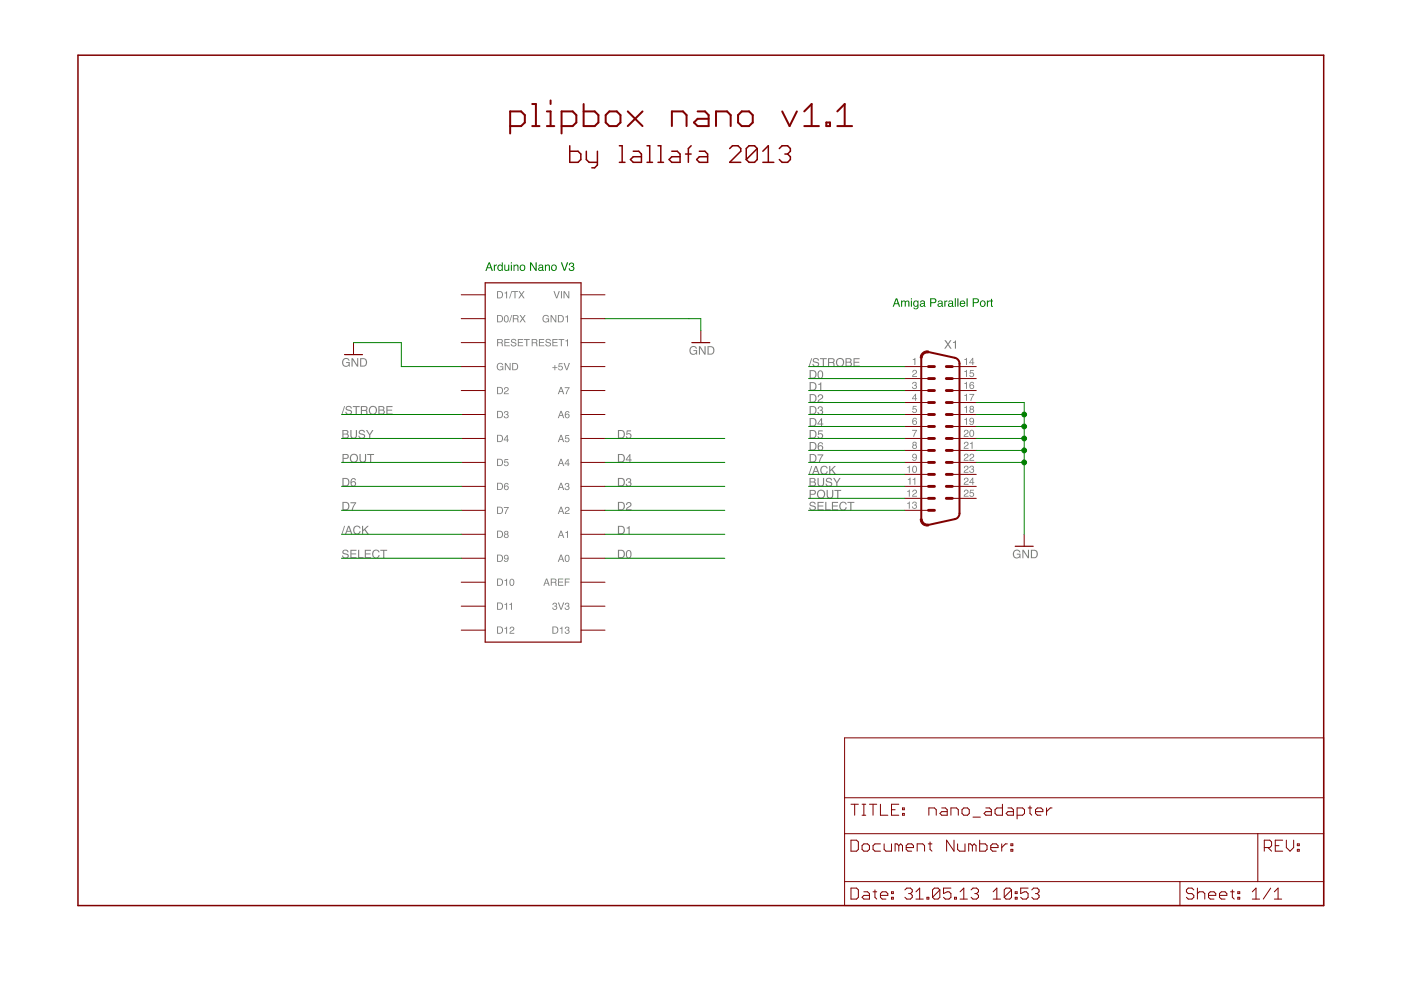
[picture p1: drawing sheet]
<?xml version="1.0" encoding="utf-8"?>
<!DOCTYPE eagle SYSTEM "eagle.dtd">
<eagle version="6.4">
<drawing>
<settings>
<setting alwaysvectorfont="no"/>
<setting verticaltext="up"/>
</settings>
<grid distance="0.1" unitdist="inch" unit="inch" style="lines" multiple="1" display="no" altdistance="0.01" altunitdist="inch" altunit="inch"/>
<schematic xreflabel="%F%N/%S.%C%R" xrefpart="/%S.%C%R">
<libraries>
<library name="supply1">
<symbols>
<symbol name="GND">
<wire x1="-1.905" y1="0" x2="1.905" y2="0" width="0.254" layer="94"/>
<text x="-2.54" y="-2.54" size="1.778" layer="96">&gt;VALUE</text>
<pin name="GND" x="0" y="2.54" visible="off" length="short" direction="sup" rot="R270"/>
</symbol>
</symbols>
<devicesets>
<deviceset name="GND" prefix="GND">
<gates>
<gate name="1" symbol="GND" x="0" y="0"/>
</gates>
<devices>
<device name="">
<technologies>
<technology name=""/>
</technologies>
</device>
</devices>
</deviceset>
</devicesets>
</library>
<library name="frames">
<symbols>
<symbol name="DINA4_L">
<frame x1="0" y1="0" x2="264.16" y2="180.34" columns="4" rows="4" layer="94" border-left="no" border-top="no" border-right="no" border-bottom="no"/>
</symbol>
<symbol name="DOCFIELD">
<wire x1="0" y1="0" x2="71.12" y2="0" width="0.1016" layer="94"/>
<wire x1="101.6" y1="15.24" x2="87.63" y2="15.24" width="0.1016" layer="94"/>
<wire x1="0" y1="0" x2="0" y2="5.08" width="0.1016" layer="94"/>
<wire x1="0" y1="5.08" x2="71.12" y2="5.08" width="0.1016" layer="94"/>
<wire x1="0" y1="5.08" x2="0" y2="15.24" width="0.1016" layer="94"/>
<wire x1="101.6" y1="15.24" x2="101.6" y2="5.08" width="0.1016" layer="94"/>
<wire x1="71.12" y1="5.08" x2="71.12" y2="0" width="0.1016" layer="94"/>
<wire x1="71.12" y1="5.08" x2="87.63" y2="5.08" width="0.1016" layer="94"/>
<wire x1="71.12" y1="0" x2="101.6" y2="0" width="0.1016" layer="94"/>
<wire x1="87.63" y1="15.24" x2="87.63" y2="5.08" width="0.1016" layer="94"/>
<wire x1="87.63" y1="15.24" x2="0" y2="15.24" width="0.1016" layer="94"/>
<wire x1="87.63" y1="5.08" x2="101.6" y2="5.08" width="0.1016" layer="94"/>
<wire x1="101.6" y1="5.08" x2="101.6" y2="0" width="0.1016" layer="94"/>
<wire x1="0" y1="15.24" x2="0" y2="22.86" width="0.1016" layer="94"/>
<wire x1="101.6" y1="35.56" x2="0" y2="35.56" width="0.1016" layer="94"/>
<wire x1="101.6" y1="35.56" x2="101.6" y2="22.86" width="0.1016" layer="94"/>
<wire x1="0" y1="22.86" x2="101.6" y2="22.86" width="0.1016" layer="94"/>
<wire x1="0" y1="22.86" x2="0" y2="35.56" width="0.1016" layer="94"/>
<wire x1="101.6" y1="22.86" x2="101.6" y2="15.24" width="0.1016" layer="94"/>
<text x="1.27" y="1.27" size="2.54" layer="94" font="vector">Date:</text>
<text x="12.7" y="1.27" size="2.54" layer="94" font="vector">&gt;LAST_DATE_TIME</text>
<text x="72.39" y="1.27" size="2.54" layer="94" font="vector">Sheet:</text>
<text x="86.36" y="1.27" size="2.54" layer="94" font="vector">&gt;SHEET</text>
<text x="88.9" y="11.43" size="2.54" layer="94" font="vector">REV:</text>
<text x="1.27" y="19.05" size="2.54" layer="94" font="vector">TITLE:</text>
<text x="1.27" y="11.43" size="2.54" layer="94" font="vector">Document Number:</text>
<text x="17.78" y="19.05" size="2.54" layer="94" font="vector">&gt;DRAWING_NAME</text>
</symbol>
</symbols>
<devicesets>
<deviceset name="DINA4_L" prefix="FRAME" uservalue="yes">
<gates>
<gate name="G$1" symbol="DINA4_L" x="0" y="0"/>
<gate name="G$2" symbol="DOCFIELD" x="162.56" y="0" addlevel="must"/>
</gates>
<devices>
<device name="">
<technologies>
<technology name=""/>
</technologies>
</device>
</devices>
</deviceset>
</devicesets>
</library>
<library name="con-subd">
<symbols>
<symbol name="M25">
<wire x1="1.27" y1="12.7" x2="2.54" y2="12.7" width="0.6096" layer="94"/>
<wire x1="-2.54" y1="12.7" x2="-1.27" y2="12.7" width="0.6096" layer="94"/>
<wire x1="1.27" y1="7.62" x2="2.54" y2="7.62" width="0.6096" layer="94"/>
<wire x1="-2.54" y1="10.16" x2="-1.27" y2="10.16" width="0.6096" layer="94"/>
<wire x1="1.27" y1="2.54" x2="2.54" y2="2.54" width="0.6096" layer="94"/>
<wire x1="-2.54" y1="7.62" x2="-1.27" y2="7.62" width="0.6096" layer="94"/>
<wire x1="1.27" y1="-2.54" x2="2.54" y2="-2.54" width="0.6096" layer="94"/>
<wire x1="-2.54" y1="5.08" x2="-1.27" y2="5.08" width="0.6096" layer="94"/>
<wire x1="1.27" y1="-7.62" x2="2.54" y2="-7.62" width="0.6096" layer="94"/>
<wire x1="-2.54" y1="2.54" x2="-1.27" y2="2.54" width="0.6096" layer="94"/>
<wire x1="1.27" y1="-12.7" x2="2.54" y2="-12.7" width="0.6096" layer="94"/>
<wire x1="-2.54" y1="0" x2="-1.27" y2="0" width="0.6096" layer="94"/>
<wire x1="1.27" y1="-17.78" x2="2.54" y2="-17.78" width="0.6096" layer="94"/>
<wire x1="-2.54" y1="-2.54" x2="-1.27" y2="-2.54" width="0.6096" layer="94"/>
<wire x1="1.27" y1="10.16" x2="2.54" y2="10.16" width="0.6096" layer="94"/>
<wire x1="-2.54" y1="-5.08" x2="-1.27" y2="-5.08" width="0.6096" layer="94"/>
<wire x1="1.27" y1="5.08" x2="2.54" y2="5.08" width="0.6096" layer="94"/>
<wire x1="-2.54" y1="-7.62" x2="-1.27" y2="-7.62" width="0.6096" layer="94"/>
<wire x1="1.27" y1="0" x2="2.54" y2="0" width="0.6096" layer="94"/>
<wire x1="-2.54" y1="-10.16" x2="-1.27" y2="-10.16" width="0.6096" layer="94"/>
<wire x1="1.27" y1="-5.08" x2="2.54" y2="-5.08" width="0.6096" layer="94"/>
<wire x1="-2.54" y1="-12.7" x2="-1.27" y2="-12.7" width="0.6096" layer="94"/>
<wire x1="1.27" y1="-10.16" x2="2.54" y2="-10.16" width="0.6096" layer="94"/>
<wire x1="-2.54" y1="-15.24" x2="-1.27" y2="-15.24" width="0.6096" layer="94"/>
<wire x1="1.27" y1="-15.24" x2="2.54" y2="-15.24" width="0.6096" layer="94"/>
<wire x1="2.5226" y1="-20.8718" x2="4.0637" y2="-19.6312" width="0.4064" layer="94" curve="102.322193" cap="flat"/>
<wire x1="2.5226" y1="-20.8718" x2="-3.0654" y2="-19.6494" width="0.4064" layer="94"/>
<wire x1="-4.064" y1="-18.4088" x2="-3.0654" y2="-19.6494" width="0.4064" layer="94" curve="77.657889"/>
<wire x1="-4.064" y1="13.3288" x2="-4.064" y2="-18.4088" width="0.4064" layer="94"/>
<wire x1="-4.064" y1="13.3288" x2="-3.0654" y2="14.5694" width="0.4064" layer="94" curve="-77.657889"/>
<wire x1="4.064" y1="14.5512" x2="4.064" y2="-19.6312" width="0.4064" layer="94"/>
<wire x1="2.5226" y1="15.7918" x2="-3.0654" y2="14.5694" width="0.4064" layer="94"/>
<wire x1="2.5226" y1="15.7919" x2="4.064" y2="14.5512" width="0.4064" layer="94" curve="-102.337599" cap="flat"/>
<text x="-3.81" y="-23.495" size="1.778" layer="96">&gt;VALUE</text>
<text x="-3.81" y="16.51" size="1.778" layer="95">&gt;NAME</text>
<pin name="1" x="7.62" y="12.7" visible="pad" length="middle" direction="pas" rot="R180"/>
<pin name="14" x="-7.62" y="12.7" visible="pad" length="middle" direction="pas"/>
<pin name="2" x="7.62" y="10.16" visible="pad" length="middle" direction="pas" rot="R180"/>
<pin name="15" x="-7.62" y="10.16" visible="pad" length="middle" direction="pas"/>
<pin name="3" x="7.62" y="7.62" visible="pad" length="middle" direction="pas" rot="R180"/>
<pin name="16" x="-7.62" y="7.62" visible="pad" length="middle" direction="pas"/>
<pin name="4" x="7.62" y="5.08" visible="pad" length="middle" direction="pas" rot="R180"/>
<pin name="17" x="-7.62" y="5.08" visible="pad" length="middle" direction="pas"/>
<pin name="5" x="7.62" y="2.54" visible="pad" length="middle" direction="pas" rot="R180"/>
<pin name="18" x="-7.62" y="2.54" visible="pad" length="middle" direction="pas"/>
<pin name="6" x="7.62" y="0" visible="pad" length="middle" direction="pas" rot="R180"/>
<pin name="19" x="-7.62" y="0" visible="pad" length="middle" direction="pas"/>
<pin name="7" x="7.62" y="-2.54" visible="pad" length="middle" direction="pas" rot="R180"/>
<pin name="20" x="-7.62" y="-2.54" visible="pad" length="middle" direction="pas"/>
<pin name="8" x="7.62" y="-5.08" visible="pad" length="middle" direction="pas" rot="R180"/>
<pin name="21" x="-7.62" y="-5.08" visible="pad" length="middle" direction="pas"/>
<pin name="9" x="7.62" y="-7.62" visible="pad" length="middle" direction="pas" rot="R180"/>
<pin name="22" x="-7.62" y="-7.62" visible="pad" length="middle" direction="pas"/>
<pin name="10" x="7.62" y="-10.16" visible="pad" length="middle" direction="pas" rot="R180"/>
<pin name="23" x="-7.62" y="-10.16" visible="pad" length="middle" direction="pas"/>
<pin name="11" x="7.62" y="-12.7" visible="pad" length="middle" direction="pas" rot="R180"/>
<pin name="24" x="-7.62" y="-12.7" visible="pad" length="middle" direction="pas"/>
<pin name="12" x="7.62" y="-15.24" visible="pad" length="middle" direction="pas" rot="R180"/>
<pin name="25" x="-7.62" y="-15.24" visible="pad" length="middle" direction="pas"/>
<pin name="13" x="7.62" y="-17.78" visible="pad" length="middle" direction="pas" rot="R180"/>
</symbol>
<symbol name="GND">
<wire x1="-2.54" y1="0" x2="-0.635" y2="0" width="0.1524" layer="94"/>
<circle x="0" y="0" radius="0.635" width="0.1524" layer="94"/>
<text x="2.54" y="-0.762" size="1.778" layer="95">&gt;NAME</text>
<pin name="G1" x="-5.08" y="0" visible="off" length="short" direction="pas"/>
<pin name="G2" x="-2.54" y="0" visible="off" length="short" direction="pas" rot="R180"/>
</symbol>
</symbols>
<devicesets>
<deviceset name="M25HP" prefix="X" uservalue="yes">
<gates>
<gate name="G$1" symbol="M25" x="-5.08" y="0"/>
<gate name="M" symbol="GND" x="20.32" y="12.7" addlevel="request"/>
</gates>
<devices>
<device name="" package="M25HP">
<connects>
<connect gate="G$1" pin="1" pad="1"/>
<connect gate="G$1" pin="10" pad="10"/>
<connect gate="G$1" pin="11" pad="11"/>
<connect gate="G$1" pin="12" pad="12"/>
<connect gate="G$1" pin="13" pad="13"/>
<connect gate="G$1" pin="14" pad="14"/>
<connect gate="G$1" pin="15" pad="15"/>
<connect gate="G$1" pin="16" pad="16"/>
<connect gate="G$1" pin="17" pad="17"/>
<connect gate="G$1" pin="18" pad="18"/>
<connect gate="G$1" pin="19" pad="19"/>
<connect gate="G$1" pin="2" pad="2"/>
<connect gate="G$1" pin="20" pad="20"/>
<connect gate="G$1" pin="21" pad="21"/>
<connect gate="G$1" pin="22" pad="22"/>
<connect gate="G$1" pin="23" pad="23"/>
<connect gate="G$1" pin="24" pad="24"/>
<connect gate="G$1" pin="25" pad="25"/>
<connect gate="G$1" pin="3" pad="3"/>
<connect gate="G$1" pin="4" pad="4"/>
<connect gate="G$1" pin="5" pad="5"/>
<connect gate="G$1" pin="6" pad="6"/>
<connect gate="G$1" pin="7" pad="7"/>
<connect gate="G$1" pin="8" pad="8"/>
<connect gate="G$1" pin="9" pad="9"/>
<connect gate="M" pin="G1" pad="G1"/>
<connect gate="M" pin="G2" pad="G2"/>
</connects>
<technologies>
<technology name="">
<attribute name="MF" value="" constant="no"/>
<attribute name="MPN" value="" constant="no"/>
<attribute name="OC_FARNELL" value="unknown" constant="no"/>
<attribute name="OC_NEWARK" value="unknown" constant="no"/>
</technology>
</technologies>
</device>
</devices>
</deviceset>
</devicesets>
</library>
<library name="jet-lib">
<symbols>
<symbol name="ARDUINONANO">
<wire x1="0" y1="-76.2" x2="0" y2="0" width="0.254" layer="94"/>
<wire x1="0" y1="0" x2="20.32" y2="0" width="0.254" layer="94"/>
<wire x1="20.32" y1="0" x2="20.32" y2="-76.2" width="0.254" layer="94"/>
<wire x1="20.32" y1="-76.2" x2="0" y2="-76.2" width="0.254" layer="94"/>
<pin name="D1/TX" x="-5.08" y="-2.54" visible="pin" length="middle"/>
<pin name="D0/RX" x="-5.08" y="-7.62" visible="pin" length="middle"/>
<pin name="RESET" x="-5.08" y="-12.7" visible="pin" length="middle"/>
<pin name="GND" x="-5.08" y="-17.78" visible="pin" length="middle"/>
<pin name="D2" x="-5.08" y="-22.86" visible="pin" length="middle"/>
<pin name="D3" x="-5.08" y="-27.94" visible="pin" length="middle"/>
<pin name="D4" x="-5.08" y="-33.02" visible="pin" length="middle"/>
<pin name="D5" x="-5.08" y="-38.1" visible="pin" length="middle"/>
<pin name="D6" x="-5.08" y="-43.18" visible="pin" length="middle"/>
<pin name="D7" x="-5.08" y="-48.26" visible="pin" length="middle"/>
<pin name="D8" x="-5.08" y="-53.34" visible="pin" length="middle"/>
<pin name="D9" x="-5.08" y="-58.42" visible="pin" length="middle"/>
<pin name="D10" x="-5.08" y="-63.5" visible="pin" length="middle"/>
<pin name="D11" x="-5.08" y="-68.58" visible="pin" length="middle"/>
<pin name="D12" x="-5.08" y="-73.66" visible="pin" length="middle"/>
<pin name="VIN" x="25.4" y="-2.54" visible="pin" length="middle" rot="R180"/>
<pin name="GND1" x="25.4" y="-7.62" visible="pin" length="middle" rot="R180"/>
<pin name="RESET1" x="25.4" y="-12.7" visible="pin" length="middle" rot="R180"/>
<pin name="+5V" x="25.4" y="-17.78" visible="pin" length="middle" rot="R180"/>
<pin name="A7" x="25.4" y="-22.86" visible="pin" length="middle" rot="R180"/>
<pin name="A6" x="25.4" y="-27.94" visible="pin" length="middle" rot="R180"/>
<pin name="A5" x="25.4" y="-33.02" visible="pin" length="middle" rot="R180"/>
<pin name="A4" x="25.4" y="-38.1" visible="pin" length="middle" rot="R180"/>
<pin name="A3" x="25.4" y="-43.18" visible="pin" length="middle" rot="R180"/>
<pin name="A2" x="25.4" y="-48.26" visible="pin" length="middle" rot="R180"/>
<pin name="A1" x="25.4" y="-53.34" visible="pin" length="middle" rot="R180"/>
<pin name="A0" x="25.4" y="-58.42" visible="pin" length="middle" rot="R180"/>
<pin name="AREF" x="25.4" y="-63.5" visible="pin" length="middle" rot="R180"/>
<pin name="3V3" x="25.4" y="-68.58" visible="pin" length="middle" rot="R180"/>
<pin name="D13" x="25.4" y="-73.66" visible="pin" length="middle" rot="R180"/>
</symbol>
</symbols>
<devicesets>
<deviceset name="ARDUINONANO">
<gates>
<gate name="G$1" symbol="ARDUINONANO" x="-10.16" y="38.1"/>
</gates>
<devices>
<device name="" package="PDIP-32">
<connects>
<connect gate="G$1" pin="+5V" pad="+5V"/>
<connect gate="G$1" pin="3V3" pad="3V3"/>
<connect gate="G$1" pin="A0" pad="A7"/>
<connect gate="G$1" pin="A1" pad="A6"/>
<connect gate="G$1" pin="A2" pad="A5"/>
<connect gate="G$1" pin="A3" pad="A4"/>
<connect gate="G$1" pin="A4" pad="A3"/>
<connect gate="G$1" pin="A5" pad="A2"/>
<connect gate="G$1" pin="A6" pad="A1"/>
<connect gate="G$1" pin="A7" pad="A0"/>
<connect gate="G$1" pin="AREF" pad="AREF"/>
<connect gate="G$1" pin="D0/RX" pad="D0/RX"/>
<connect gate="G$1" pin="D1/TX" pad="D1/TX"/>
<connect gate="G$1" pin="D10" pad="D10"/>
<connect gate="G$1" pin="D11" pad="D11"/>
<connect gate="G$1" pin="D12" pad="D12"/>
<connect gate="G$1" pin="D13" pad="D13"/>
<connect gate="G$1" pin="D2" pad="D2"/>
<connect gate="G$1" pin="D3" pad="D3"/>
<connect gate="G$1" pin="D4" pad="D4"/>
<connect gate="G$1" pin="D5" pad="D5"/>
<connect gate="G$1" pin="D6" pad="D6"/>
<connect gate="G$1" pin="D7" pad="D7"/>
<connect gate="G$1" pin="D8" pad="D8"/>
<connect gate="G$1" pin="D9" pad="D9"/>
<connect gate="G$1" pin="GND" pad="GND"/>
<connect gate="G$1" pin="GND1" pad="GND1"/>
<connect gate="G$1" pin="RESET" pad="RESET"/>
<connect gate="G$1" pin="RESET1" pad="RESET1"/>
<connect gate="G$1" pin="VIN" pad="VIN"/>
</connects>
<technologies>
<technology name=""/>
</technologies>
</device>
</devices>
</deviceset>
</devicesets>
</library>
</libraries>
<attributes>
</attributes>
<variantdefs>
</variantdefs>
<classes>
<class number="0" name="default" width="0" drill="0">
</class>
</classes>
<parts>
<part name="GND1" library="supply1" deviceset="GND" device=""/>
<part name="FRAME1" library="frames" deviceset="DINA4_L" device=""/>
<part name="GND2" library="supply1" deviceset="GND" device=""/>
<part name="GND3" library="supply1" deviceset="GND" device=""/>
<part name="X1" library="con-subd" deviceset="M25HP" device=""/>
<part name="U$1" library="jet-lib" deviceset="ARDUINONANO" device=""/>
</parts>
<sheets>
<sheet>
<plain>
<text x="86.36" y="134.62" size="1.778" layer="91">Arduino Nano V3</text>
<text x="172.72" y="127" size="1.778" layer="91">Amiga Parallel Port</text>
<text x="91.44" y="165.1" size="5.08" layer="94" font="vector">plipbox nano v1.1</text>
<text x="104.14" y="157.48" size="3.81" layer="94" font="vector">by lallafa 2013</text>
</plain>
<instances>
<instance part="GND1" gate="1" x="200.66" y="76.2"/>
<instance part="FRAME1" gate="G$1" x="0" y="0"/>
<instance part="FRAME1" gate="G$2" x="162.56" y="0"/>
<instance part="GND2" gate="1" x="58.42" y="116.84"/>
<instance part="GND3" gate="1" x="132.08" y="119.38"/>
<instance part="X1" gate="G$1" x="182.88" y="101.6" rot="MR0"/>
<instance part="U$1" gate="G$1" x="86.36" y="132.08"/>
</instances>
<busses>
</busses>
<nets>
<net name="D0" class="0">
<segment>
<wire x1="175.26" y1="111.76" x2="154.94" y2="111.76" width="0.1524" layer="91"/>
<label x="154.94" y="111.76" size="1.778" layer="95"/>
<pinref part="X1" gate="G$1" pin="2"/>
</segment>
<segment>
<pinref part="U$1" gate="G$1" pin="A0"/>
<wire x1="111.76" y1="73.66" x2="137.16" y2="73.66" width="0.1524" layer="91"/>
<label x="114.3" y="73.66" size="1.778" layer="95"/>
</segment>
</net>
<net name="D1" class="0">
<segment>
<wire x1="175.26" y1="109.22" x2="154.94" y2="109.22" width="0.1524" layer="91"/>
<label x="154.94" y="109.22" size="1.778" layer="95"/>
<pinref part="X1" gate="G$1" pin="3"/>
</segment>
<segment>
<pinref part="U$1" gate="G$1" pin="A1"/>
<wire x1="111.76" y1="78.74" x2="137.16" y2="78.74" width="0.1524" layer="91"/>
<label x="114.3" y="78.74" size="1.778" layer="95"/>
</segment>
</net>
<net name="D2" class="0">
<segment>
<wire x1="175.26" y1="106.68" x2="154.94" y2="106.68" width="0.1524" layer="91"/>
<label x="154.94" y="106.68" size="1.778" layer="95"/>
<pinref part="X1" gate="G$1" pin="4"/>
</segment>
<segment>
<wire x1="111.76" y1="83.82" x2="137.16" y2="83.82" width="0.1524" layer="91"/>
<label x="114.3" y="83.82" size="1.778" layer="95"/>
<pinref part="U$1" gate="G$1" pin="A2"/>
</segment>
</net>
<net name="D3" class="0">
<segment>
<wire x1="175.26" y1="104.14" x2="154.94" y2="104.14" width="0.1524" layer="91"/>
<label x="154.94" y="104.14" size="1.778" layer="95"/>
<pinref part="X1" gate="G$1" pin="5"/>
</segment>
<segment>
<wire x1="111.76" y1="88.9" x2="137.16" y2="88.9" width="0.1524" layer="91"/>
<label x="114.3" y="88.9" size="1.778" layer="95"/>
<pinref part="U$1" gate="G$1" pin="A3"/>
</segment>
</net>
<net name="D4" class="0">
<segment>
<wire x1="175.26" y1="101.6" x2="154.94" y2="101.6" width="0.1524" layer="91"/>
<label x="154.94" y="101.6" size="1.778" layer="95"/>
<pinref part="X1" gate="G$1" pin="6"/>
</segment>
<segment>
<wire x1="111.76" y1="93.98" x2="137.16" y2="93.98" width="0.1524" layer="91"/>
<label x="114.3" y="93.98" size="1.778" layer="95"/>
<pinref part="U$1" gate="G$1" pin="A4"/>
</segment>
</net>
<net name="D5" class="0">
<segment>
<wire x1="175.26" y1="99.06" x2="154.94" y2="99.06" width="0.1524" layer="91"/>
<label x="154.94" y="99.06" size="1.778" layer="95"/>
<pinref part="X1" gate="G$1" pin="7"/>
</segment>
<segment>
<wire x1="111.76" y1="99.06" x2="137.16" y2="99.06" width="0.1524" layer="91"/>
<label x="114.3" y="99.06" size="1.778" layer="95"/>
<pinref part="U$1" gate="G$1" pin="A5"/>
</segment>
</net>
<net name="D6" class="0">
<segment>
<wire x1="175.26" y1="96.52" x2="154.94" y2="96.52" width="0.1524" layer="91"/>
<label x="154.94" y="96.52" size="1.778" layer="95"/>
<pinref part="X1" gate="G$1" pin="8"/>
</segment>
<segment>
<wire x1="81.28" y1="88.9" x2="55.88" y2="88.9" width="0.1524" layer="91"/>
<label x="55.88" y="88.9" size="1.778" layer="95"/>
<pinref part="U$1" gate="G$1" pin="D6"/>
</segment>
</net>
<net name="D7" class="0">
<segment>
<wire x1="175.26" y1="93.98" x2="154.94" y2="93.98" width="0.1524" layer="91"/>
<label x="154.94" y="93.98" size="1.778" layer="95"/>
<pinref part="X1" gate="G$1" pin="9"/>
</segment>
<segment>
<wire x1="81.28" y1="83.82" x2="55.88" y2="83.82" width="0.1524" layer="91"/>
<label x="55.88" y="83.82" size="1.778" layer="95"/>
<pinref part="U$1" gate="G$1" pin="D7"/>
</segment>
</net>
<net name="/ACK" class="0">
<segment>
<wire x1="175.26" y1="91.44" x2="154.94" y2="91.44" width="0.1524" layer="91"/>
<label x="154.94" y="91.44" size="1.778" layer="95"/>
<pinref part="X1" gate="G$1" pin="10"/>
</segment>
<segment>
<wire x1="81.28" y1="78.74" x2="55.88" y2="78.74" width="0.1524" layer="91"/>
<label x="55.88" y="78.74" size="1.778" layer="95"/>
<pinref part="U$1" gate="G$1" pin="D8"/>
</segment>
</net>
<net name="BUSY" class="0">
<segment>
<wire x1="175.26" y1="88.9" x2="154.94" y2="88.9" width="0.1524" layer="91"/>
<label x="154.94" y="88.9" size="1.778" layer="95"/>
<pinref part="X1" gate="G$1" pin="11"/>
</segment>
<segment>
<wire x1="81.28" y1="99.06" x2="55.88" y2="99.06" width="0.1524" layer="91"/>
<label x="55.88" y="99.06" size="1.778" layer="95"/>
<pinref part="U$1" gate="G$1" pin="D4"/>
</segment>
</net>
<net name="POUT" class="0">
<segment>
<wire x1="175.26" y1="86.36" x2="154.94" y2="86.36" width="0.1524" layer="91"/>
<label x="154.94" y="86.36" size="1.778" layer="95"/>
<pinref part="X1" gate="G$1" pin="12"/>
</segment>
<segment>
<wire x1="81.28" y1="93.98" x2="55.88" y2="93.98" width="0.1524" layer="91"/>
<label x="55.88" y="93.98" size="1.778" layer="95"/>
<pinref part="U$1" gate="G$1" pin="D5"/>
</segment>
</net>
<net name="SELECT" class="0">
<segment>
<wire x1="175.26" y1="83.82" x2="154.94" y2="83.82" width="0.1524" layer="91"/>
<label x="154.94" y="83.82" size="1.778" layer="95"/>
<pinref part="X1" gate="G$1" pin="13"/>
</segment>
<segment>
<wire x1="81.28" y1="73.66" x2="55.88" y2="73.66" width="0.1524" layer="91"/>
<pinref part="U$1" gate="G$1" pin="D9"/>
<label x="55.88" y="73.66" size="1.778" layer="95"/>
</segment>
</net>
<net name="GND" class="0">
<segment>
<wire x1="190.5" y1="106.68" x2="200.66" y2="106.68" width="0.1524" layer="91"/>
<wire x1="200.66" y1="106.68" x2="200.66" y2="104.14" width="0.1524" layer="91"/>
<wire x1="200.66" y1="104.14" x2="200.66" y2="101.6" width="0.1524" layer="91"/>
<wire x1="200.66" y1="101.6" x2="200.66" y2="99.06" width="0.1524" layer="91"/>
<wire x1="200.66" y1="99.06" x2="200.66" y2="96.52" width="0.1524" layer="91"/>
<wire x1="200.66" y1="96.52" x2="200.66" y2="93.98" width="0.1524" layer="91"/>
<wire x1="200.66" y1="93.98" x2="200.66" y2="78.74" width="0.1524" layer="91"/>
<wire x1="190.5" y1="104.14" x2="200.66" y2="104.14" width="0.1524" layer="91"/>
<wire x1="190.5" y1="101.6" x2="200.66" y2="101.6" width="0.1524" layer="91"/>
<wire x1="190.5" y1="99.06" x2="200.66" y2="99.06" width="0.1524" layer="91"/>
<wire x1="190.5" y1="96.52" x2="200.66" y2="96.52" width="0.1524" layer="91"/>
<wire x1="190.5" y1="93.98" x2="200.66" y2="93.98" width="0.1524" layer="91"/>
<junction x="200.66" y="104.14"/>
<junction x="200.66" y="101.6"/>
<junction x="200.66" y="99.06"/>
<junction x="200.66" y="96.52"/>
<junction x="200.66" y="93.98"/>
<pinref part="GND1" gate="1" pin="GND"/>
<pinref part="X1" gate="G$1" pin="17"/>
<pinref part="X1" gate="G$1" pin="18"/>
<pinref part="X1" gate="G$1" pin="19"/>
<pinref part="X1" gate="G$1" pin="20"/>
<pinref part="X1" gate="G$1" pin="21"/>
<pinref part="X1" gate="G$1" pin="22"/>
</segment>
<segment>
<wire x1="81.28" y1="114.3" x2="68.58" y2="114.3" width="0.1524" layer="91"/>
<wire x1="68.58" y1="114.3" x2="68.58" y2="119.38" width="0.1524" layer="91"/>
<wire x1="68.58" y1="119.38" x2="58.42" y2="119.38" width="0.1524" layer="91"/>
<pinref part="GND2" gate="1" pin="GND"/>
<pinref part="U$1" gate="G$1" pin="GND"/>
</segment>
<segment>
<wire x1="111.76" y1="124.46" x2="129.54" y2="124.46" width="0.1524" layer="91"/>
<wire x1="129.54" y1="124.46" x2="132.08" y2="124.46" width="0.1524" layer="91"/>
<wire x1="132.08" y1="124.46" x2="132.08" y2="121.92" width="0.1524" layer="91"/>
<pinref part="GND3" gate="1" pin="GND"/>
<pinref part="U$1" gate="G$1" pin="GND1"/>
</segment>
</net>
<net name="/STROBE" class="0">
<segment>
<wire x1="175.26" y1="114.3" x2="154.94" y2="114.3" width="0.1524" layer="91"/>
<label x="154.94" y="114.3" size="1.778" layer="95"/>
<pinref part="X1" gate="G$1" pin="1"/>
</segment>
<segment>
<wire x1="81.28" y1="104.14" x2="55.88" y2="104.14" width="0.1524" layer="91"/>
<label x="55.88" y="104.14" size="1.778" layer="95"/>
<pinref part="U$1" gate="G$1" pin="D3"/>
</segment>
</net>
</nets>
</sheet>
</sheets>
</schematic>
</drawing>
</eagle>
